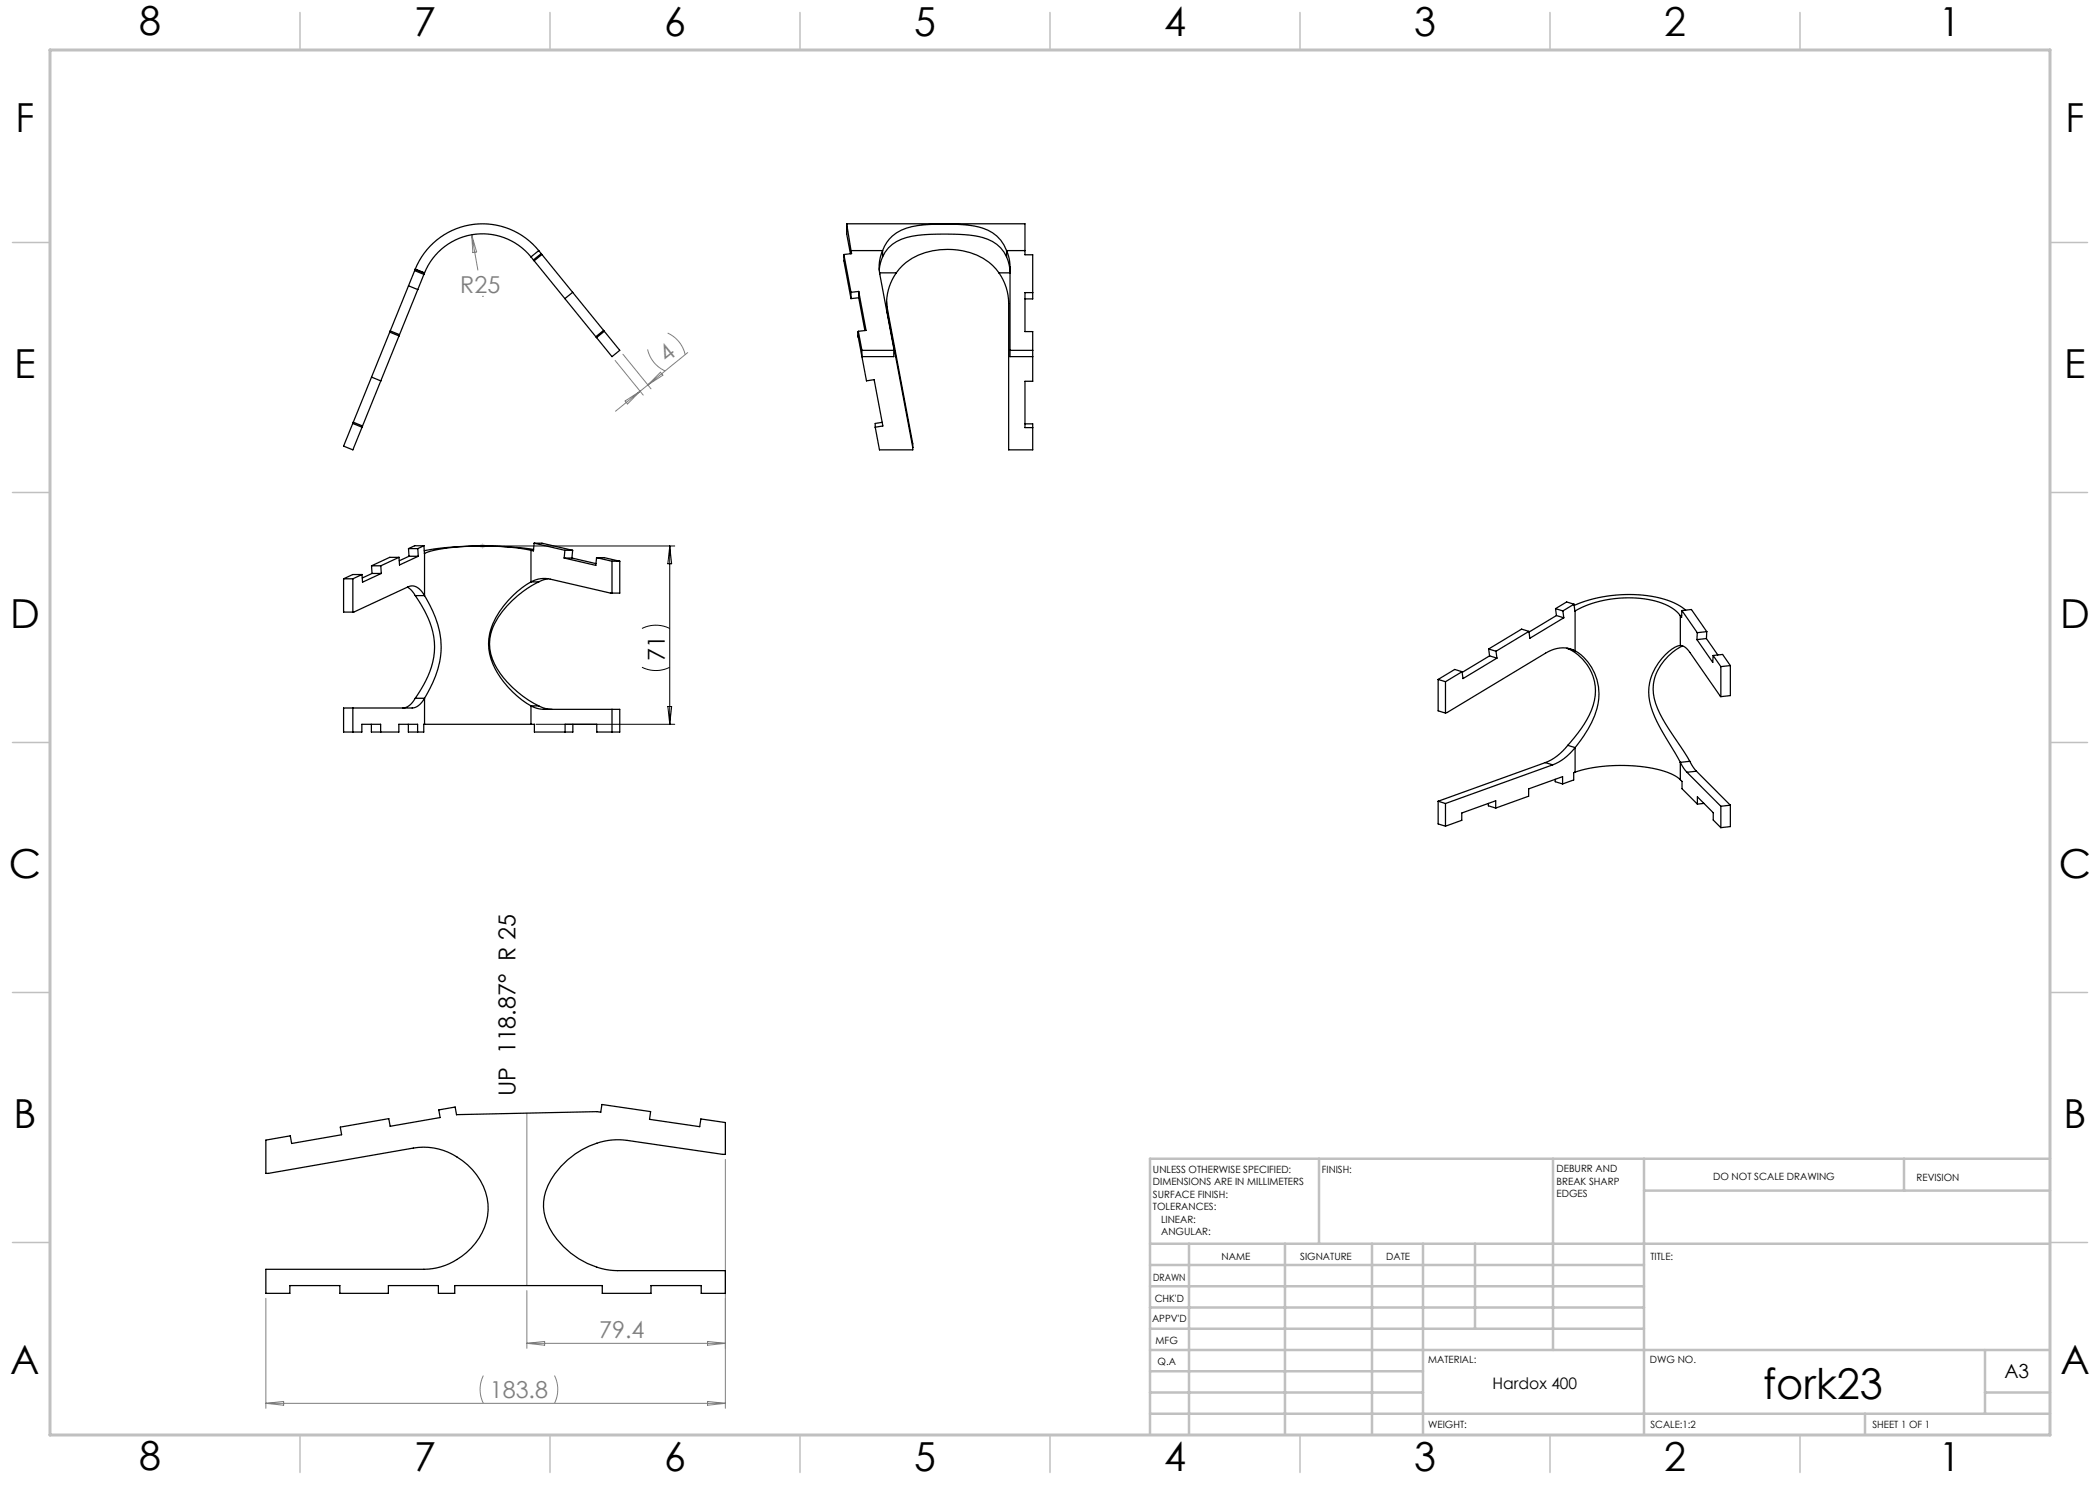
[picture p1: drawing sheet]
<svg xmlns="http://www.w3.org/2000/svg" width="420mm" height="297mm" viewBox="0 0 420 297" stroke-linecap="round" stroke-linejoin="round" font-family="sans-serif">
<path d="M97.5 109.2h37.5M134 109.2v35.7M134 109.2l.3 3.6h-.7zM128.4 133.5a6.2 6.2 0 0 0 5.6 0M128.4 125.7a6.2 6.2 0 0 1 5.6 0M107.2 144.9h27.8M133.6 141.3h.7l-.3 3.6z" fill="none" stroke="#000" stroke-width=".2"/>
<path d="M96 109.2h1M96.1 108.8l.7 .8M96.5 108.7v1M96.8 108.8l-.7 .8M410 231.8v55.2h-187.2" fill="none" stroke="#c0c0c0" stroke-width=".2"/>
<g fill="none" stroke="#808080" stroke-width=".2">
<path d="M94.3 46.9l1.3 7.1M94.3 46.9l1 3.5-.7 .1zM96.5 59.3h.1M123 72.1l5.7 6.9M124.6 70.8l5.6 7M128 78.2l-4.9 4.1M129.5 69.9a6.2 6.2 0 0 0 3.5 4.3M132.1 74.5l.5 .5-3 2zM133.5 66.6a6.2 6.2 0 0 1 3.5 4.3M137.5 70.5l-9.5 7.7M125 80.2l3-2-2.5 2.6zM105.4 222.6v34.5"/>
<path d="M145.1 231.9v49.8M53.2 259.7v22M105.4 258.1v11.6M96.7 275.1a6.2 6.2 0 0 0 0 5.6M105.4 268.7h39.7M105.4 268.7l3.5-.4v.7zM110.9 275.1a6.2 6.2 0 0 1 0 5.6M141.5 268.3l3.6 .4-3.6 .3zM53.2 280.7h91.9M53.2 280.7l3.5-.4v.7zM141.5 280.3l3.6 .4-3.6 .3z"/>
</g>
<g fill="none" stroke="#c0c0c0" stroke-width=".5">
<path d="M263.8 231.8v17M310.6 231.8v38.2M328.8 231.8v55.2M328.8 238.1h81.2M380.8 231.8v6.3M410 231.8h-180v55.2M230 248.8h180M230 257.3h98.8M230 253h98.8M237.8 248.8v38.2M257 248.8v38.2M274.4 248.8v38.2"/>
<path d="M284.6 248.8v38.2M295 248.8v17M230 265.8h98.8M230 261.5h98.8M230 278.5h54.6M230 274.3h54.6M230 270h180M397 278.5h13M397 270v12.8M230 282.8h180M373 282.8v4.2"/>
</g>
<g fill="none" stroke="#c0c0c0" stroke-width=".3">
<path d="M60 2.5v7.5M110 2.5v7.5M160 2.5v7.5M210 2.5v7.5M260 2.5v7.5M310 2.5v7.5M360 2.5v7.5M2.5 48.5h7.5M410 48.5h7.5M2.5 98.5h7.5M410 98.5h7.5M2.5 148.5h7.5"/>
<path d="M410 148.5h7.5M2.5 198.5h7.5M410 198.5h7.5M2.5 248.5h7.5M410 248.5h7.5M60 287v7.5M110 287v7.5M160 287v7.5M210 287v7.5M260 287v7.5M310 287v7.5M360 287v7.5"/>
</g>
<path d="M10 10h400v277h-400z" fill="none" stroke="#c0c0c0" stroke-width=".6"/>
<g fill="none" stroke="#000" stroke-width=".25">
<path d="M81.7 57.2l1.9 .7M82.9 54.1l1.9 .8M83 53.9l-14.3 35.3 1.9 .8 14.3-35.4M83 53.9l1.9 .7M83.1 53.8l1.8 .8M83.1 53.8l-.1 .1M106.2 51.4a12.5 12.5 0 0 0-21.3 3.2M107.7 50.1a14.5 14.5 0 0 0-24.6 3.7M107.7 50.1l16.3 20-1.6 1.2-16.2-19.9M107.7 50.1l-1.5 1.3M108.2 50.7l-1.5 1.3M108.4 50.9l-1.6 1.3"/>
<path d="M114.5 58.5l-1.5 1.2M168.8 50.9l1.4 7.6M168.8 50.9v1.3l1.4 7.5M169.3 44.8l.9 5.3M169.3 44.8h35.7v5.3M169.3 44.8v2l.8 4M170.2 58.5v1.2M170.2 50.1h6.3M170.2 50.1l.1 .6-1.5 .2M170.2 50.1v.6M171.7 58.3l1.5 7.8-1.5 .2M171.7 58.3l-1.5 .2"/>
<path d="M171.7 58.3v1.3M171.7 59.6l1.3 6.5M171.7 59.6l-1.5 .1M175.9 54.6h3.4M176.5 50.1a8 8 0 0 0-.5 4.8l2.8 14.8v1.6h-6.4v-1.2M176.5 51.4l-.4 1.1-.3 1.5M176.5 51.4a7.2 7.2 0 0 1 5.9-4.2 49.2 49.2 0 0 1 13.3 .1 7.4 7.4 0 0 1 5.6 4.1M176.5 50.1a7.5 7.5 0 0 1 5.9-4.8 42.5 42.5 0 0 1 13.3 .1 7.5 7.5 0 0 1 5.6 4.7M176.5 50.1v1.3M179.3 54.6a12.4 12.4 0 0 1 11.2-4.7 11.9 11.9 0 0 1 9.3 4.7M179.3 54.6a10.7 10.7 0 0 0-1.8 8M199.8 54.6a10.7 10.7 0 0 1 1.9 6.1v29.3h4.8v-5.2h-1.5"/>
<path d="M199.8 54.6h2.2M201.3 50.1a8.1 8.1 0 0 1 .7 3.3v17.9h4.5M201.3 51.4a8.1 8.1 0 0 1 .7 3.2M201.3 50.1h3.7M201.3 50.1v1.3M205 50.1v.9h1.5v8.8h-1.5M206.5 58.5h-1.5v7.8h1.5v10h-1.5v9.2h1.5M74.3 75.4l1.9 .8M77.9 66.4l1.9 .8M78 66.2l1.9 .7M120.7 66.1l-1.5 1.2M120.9 66.3l-1.6 1.2"/>
<path d="M171.6 67.2l1.7 9 1.5-.3 1.8 9.3-1.6 .2M171.7 66.3l.7 3.8M171.7 66.3v1.2M171.7 67.2h-.1M171.7 66.4l-.1 .8M172.4 70.1h6.4M177.3 60.3l.2 1.6M177.5 61.9l5.1 26.9v1.2h-6.7l-.9-4.6M177.5 62.6l5.1 26.9M177.5 61.9v.7M202 70.1h4.5M70.6 84.7l1.8 .7"/>
<path d="M70.7 84.4l1.8 .8M176.4 84.5l-1.4 .2v.7M68.7 115.8v6.6h2.1l10.8-5a2.39 2.39 0 0 1 3 1.3l.3 .4M68.7 115.8h1.9M70.6 115.8v6.6M72.4 114.9l-1.8 .9M72.4 114.9h-1.8l-1.9 .9M74.3 113.2h1.9M74.3 113.2l.1 1.5M74.4 114.7h1.9M74.4 114.7l-1.9 .9M76.2 113.2l.1 1.5"/>
<path d="M76.3 114.7l-3.8 1.7-.1-1.5M79.8 111.5l-3.6 1.7M79.8 111.5h-1.9l-3.6 1.7M81.5 117.4l.7 .6 .9 1.1M81.7 109.7h1.9M81.7 109.7l.1 1.6M81.8 111.3l-2 .9M81.8 111.3h1.9M83.1 119.1a17.5 17.5 0 0 1 3.8 11.3 19.4 19.4 0 0 1-3.8 9.3M83.1 119.1h1.8M83.6 109.7l.1 1.6M83.7 111.3l-3.8 1.7-.1-1.5"/>
<path d="M84.8 109.2l-1.2 .5M84.8 109.2l.1 1.5M84.8 109.2h-1.9l-1.2 .5M84.9 110.7h.1M84.9 119.1a18.3 18.3 0 0 1 3 13.3 24.1 24.1 0 0 1-3 7.3M84.9 110.7v8.4M106.2 110.1a53.1 53.1 0 0 0-20.1 .2l-1.2 .4M106.2 116.4a17.7 17.7 0 0 0-8.3 10.3 11.5 11.5 0 0 0 2.8 9.7 18.8 18.8 0 0 0 5.5 4.8M106.2 110.1v6.3M106.2 110.1h.5M106.2 116.4h1.5M106.7 109.9a73.7 73.7 0 0 0-21.9 .3"/>
<path d="M106.8 108.6l-.1 1.6-.5-.1M106.8 108.6l6.2 1.5M106.8 108.6h1.6l6.1 1.5M107.7 116.4a19.3 19.3 0 0 0-9.3 9.7 9.6 9.6 0 0 0 2.3 9.5 21.5 21.5 0 0 0 7 5.6M109.6 115.7l-1.9 .7M112.8 111.6h1.6M113 110.1l-.2 1.5M113 110.1h1.5M114.4 111.6l4.8 1.1M114.5 110.1l-.1 1.5M119.3 111.5l-.1 1.6-6.4-1.5M119.3 111.5l3.1 .7"/>
<path d="M119.3 111.5h1.6l3.1 .7M122.4 112.2v6.4M122.4 112.2h1.6M124 112.2v6.4h-1.9l-12.1-2.8a5.4 5.4 0 0 0-3.8 .6M83.1 139.7a3.2 3.2 0 0 1-2.5 1.9M83.1 139.7h1.8M84.9 139.7a3.2 3.2 0 0 1-2.5 1.9h-13.7v4.8h3.7v-1.5h3.7v1.5M84.9 139.7v5.2M287.6 135.9l1.5 .4M287.6 135.9v6.3l1.5 .4M289.1 136.3v6.3M292.4 134.3l-3.3 2"/>
<path d="M292.4 134.3l-1.5-.4-3.3 2M297.7 129.8l1.5 .4M297.7 129.8l.2 1.4M297.9 131.2l1.5 .4M297.9 131.2l-5.5 3.3M299.2 130.2l.2 1.4M299.4 131.6l-6.8 4.1-.2-1.4M305.8 126.3l-6.6 3.9M305.8 126.3l-1.5-.5-6.6 4M311.1 121.7l1.5 .5M311.1 121.7l.2 1.4M311.3 123.1l1.5 .5"/>
<path d="M311.3 123.1l-5.5 3.3M312.6 122.2l.2 1.4M312.8 123.6l-6.8 4.1-.2-1.4M313.4 129.6l.2 .1M313.6 129.7a9.4 9.4 0 0 1 4.3 13.3l-1.7 2.7-2.6 3.4M313.6 129.7l1.4 .5M314.8 120.8l-2.2 1.4M314.8 120.8l.2 1.4M314.8 120.8l-1.5-.4-2.2 1.3M314.8 121.1a27.2 27.2 0 0 1 19.9-.6l1.2 .6 1.2 .9M315 122.2h.1M315 130.2a5.8 5.8 0 0 0-5.9 .4l-20 12"/>
<path d="M315 122.2a22.3 22.3 0 0 1 18-1.3l1.6 .8 1.5 1.4M315 130.2a10.3 10.3 0 0 1 3.9 12.9 26.1 26.1 0 0 1-3.9 6.4M315 122.2v8M336.1 129.1a2.62 2.62 0 0 1 1.9 1.4l6.2 8.8M336.1 129.1a8.7 8.7 0 0 0-5 4.5 10 10 0 0 0-.2 9.7l1.4 2.8 3.8 6.4M336.1 123.1v6M336.3 123.1h-.2M336.4 122.1l-.1 1.4-.2-.4M336.4 122.1l3.1 4.4M336.4 122.1l1.9-.2 3.1 4.4M336.5 129.2a10.2 10.2 0 0 0-5.9 8.6 15.4 15.4 0 0 0 3 7.8l4.4 6.7M339.4 127.9l3.2 4.6v-1.4"/>
<path d="M339.5 126.5l-.1 1.4M341.3 127.7l-1.9 .2M341.3 127.7l2.3 3.3M341.4 126.3l-1.9 .2M341.4 126.3l-.1 1.4M342.6 131.1l1.6 2.2M342.6 131.1l1.9-.2 1.6 2.2M344.2 133.3v6M346.1 133.1l-1.9 .2M346.1 133.1v6l-1.9 .2M70.6 141.6v4.8M74.3 144.9v1.5h5.5v-1.5h3.7v1.5"/>
<path d="M81.7 144.9v1.5h3.1v-1.5h.1M84.9 144.9h21.3M106.2 141.2a5.6 5.6 0 0 0 2.6 .7h15.2v4.5h-4.6v-1.5h-6.4v1.5M106.2 144.9h.7v1.5h7.7v-1.5M106.2 141.2v3.7M106.2 141.2h1.5M107.7 141.2a5.6 5.6 0 0 0 2.7 .7M122.4 141.9v4.5M309.1 152.5l1.4 .5M309.1 152.5l-21.5 7.8M310.5 153l-21.4 7.7M311 155.9v.4l1.5 .5"/>
<path d="M312.5 156.8v-1.5l-6.8 2.5v1.4l-6.6 2.4M313.6 149.1a10.5 10.5 0 0 1-4.5 3.4M313.6 149.1l1.4 .4M315 149.5a10.5 10.5 0 0 1-4.5 3.5M315 154.4a31.5 31.5 0 0 1 19.1 .3l1.3 .7 .7 .5M315 149.5v4.9M315 154.4l-.3 .1v1.5l-2.2 .8M336.1 152.5l1.3 2M336.1 152.5v3.4M336.1 155.9l.3 .4v1.4l3.1 3.1M337.4 154.5l6.8 6.8M338 152.3l1.3 1.9"/>
<path d="M338 152.3l-1.9 .2M339.3 154.2l-1.9 .3M339.3 154.2l6.8 6.8M287.6 160.3v4.5l1.5 .4M287.6 160.3l1.5 .4M289.1 160.7v4.5M297.7 160.7v.5l1.4 .4M299.1 161.6v-1.4l-6.7 2.4v1.5l-3.3 1.1M339.5 160.8v-1.4l3.1 3.1v1.5l1.6 1.5M340.8 160.7l-1.3 .1M344.2 161.3v4.2M346.1 161v4.3l-1.9 .2"/>
<path d="M346.1 161l-1.9 .3M53.2 228l4.9-.8 .2 1.5 10-1.7-.2-1.6 9.7-1.7 .2 1.6 10-1.8-.2-1.5 3.2-.6 .3 1.5 28.1-.6 .8 .1 .2-1.5 9.7 1.4-.2 1.6 10 1.4 .3-1.5 4.9 .7v6.4l-19.6-2.8a15 15 0 0 0-13.3 5.2 10.6 10.6 0 0 0-3.2 10.1 16 16 0 0 0 14.6 10.7h21.5v4.6h-4.9v-1.6h-10v1.6h-9.7v-1.6h-29.6v1.6h-3.2v-1.6h-10v1.6h-9.7v-1.6h-10v1.6h-4.8v-4.8h31.6a13.4 13.4 0 0 0 12.7-10.7 12.3 12.3 0 0 0-7-12.3 12.2 12.2 0 0 0-7.8-1.3l-29.5 5.1z"/>
</g>
<text font-size="8.5" x="352.6" y="279.7">fork23</text>
<g font-size="8">
<text x="27.8" y="7">8</text>
<text x="82.8" y="7.1">7</text>
<text x="132.8" y="7.1">6</text>
<text x="182.8" y="7.1">5</text>
<text x="232.8" y="7.1">4</text>
<text x="282.8" y="7.1">3</text>
<text x="332.8" y="7.1">2</text>
<text x="387.8" y="7.1">1</text>
<text x="3.1" y="26.3">F</text>
<text x="413.1" y="26.3">F</text>
<text x="2.9" y="75.7">E</text>
<text x="412.9" y="75.7">E</text>
<text x="2" y="125.6">D</text>
<text x="412" y="125.6">D</text>
<text x="1.8" y="175.6">C</text>
<text x="411.8" y="175.6">C</text>
<text x="2.7" y="225.7">B</text>
<text x="412.7" y="225.7">B</text>
<text x="2.1" y="274.8">A</text>
<text x="412.1" y="274.8">A</text>
<text x="27.8" y="294">8</text>
<text x="82.8" y="294.1">7</text>
<text x="132.8" y="294.1">6</text>
<text x="182.8" y="294.1">5</text>
<text x="232.8" y="294.1">4</text>
<text x="282.8" y="294.1">3</text>
<text x="332.8" y="294.1">2</text>
<text x="387.8" y="294.1">1</text>
</g>
<g font-size="4.7" fill="#808080">
<text x="92.1" y="58.6">R25</text>
<text x="133.4" y="72.6" transform="rotate(-39 133.4 72.6)">4</text>
<text x="119.8" y="267.7">79.4</text>
<text x="98" y="279.7">183.8</text>
</g>
<g font-size="4.7">
<text x="132.9" y="132.2" transform="rotate(-90 132.9 132.2)">71</text>
<text x="103.1" y="219.3" transform="rotate(-90 103.1 219.3)">UP 118.87° R 25</text>
</g>
<text font-size="3.9" x="400.9" y="275.5">A3</text>
<text font-size="3.2" x="298.5" y="277.9">Hardox 400</text>
<g font-size="2">
<text x="230.6" y="234.6">UNLESS OTHERWISE SPECIFIED:</text>
<text x="230.6" y="237.1">DIMENSIONS ARE IN MILLIMETERS</text>
<text x="230.6" y="239.6">SURFACE FINISH:</text>
<text x="264.4" y="234.6">FINISH:</text>
<text x="311.3" y="234.5">DEBURR AND</text>
<text x="311.3" y="237">BREAK SHARP</text>
<text x="311.3" y="239.5">EDGES</text>
<text x="342.6" y="236">DO NOT SCALE DRAWING</text>
<text x="383.3" y="236.2">REVISION</text>
<text x="230.6" y="242.1">TOLERANCES:</text>
<text x="232.2" y="244.6">LINEAR:</text>
<text x="232.2" y="247.1">ANGULAR:</text>
<text x="244.3" y="252">NAME</text>
<text x="260" y="251.9">SIGNATURE</text>
<text x="277.2" y="251.9">DATE</text>
<text x="330.1" y="251.9">TITLE:</text>
<text x="230.6" y="256.1">DRAWN</text>
<text x="230.9" y="260.3">CHK'D</text>
<text x="230.4" y="264.4">APPV'D</text>
<text x="231.1" y="268.8">MFG</text>
<text x="231.5" y="273">Q.A</text>
<text x="285.6" y="272.5">MATERIAL:</text>
<text x="330" y="272.5">DWG NO.</text>
<text x="285.6" y="285.5">WEIGHT:</text>
<text x="330.1" y="285.6">SCALE:1:2</text>
<text x="374.5" y="285.6">SHEET 1 OF 1</text>
</g>
</svg>
